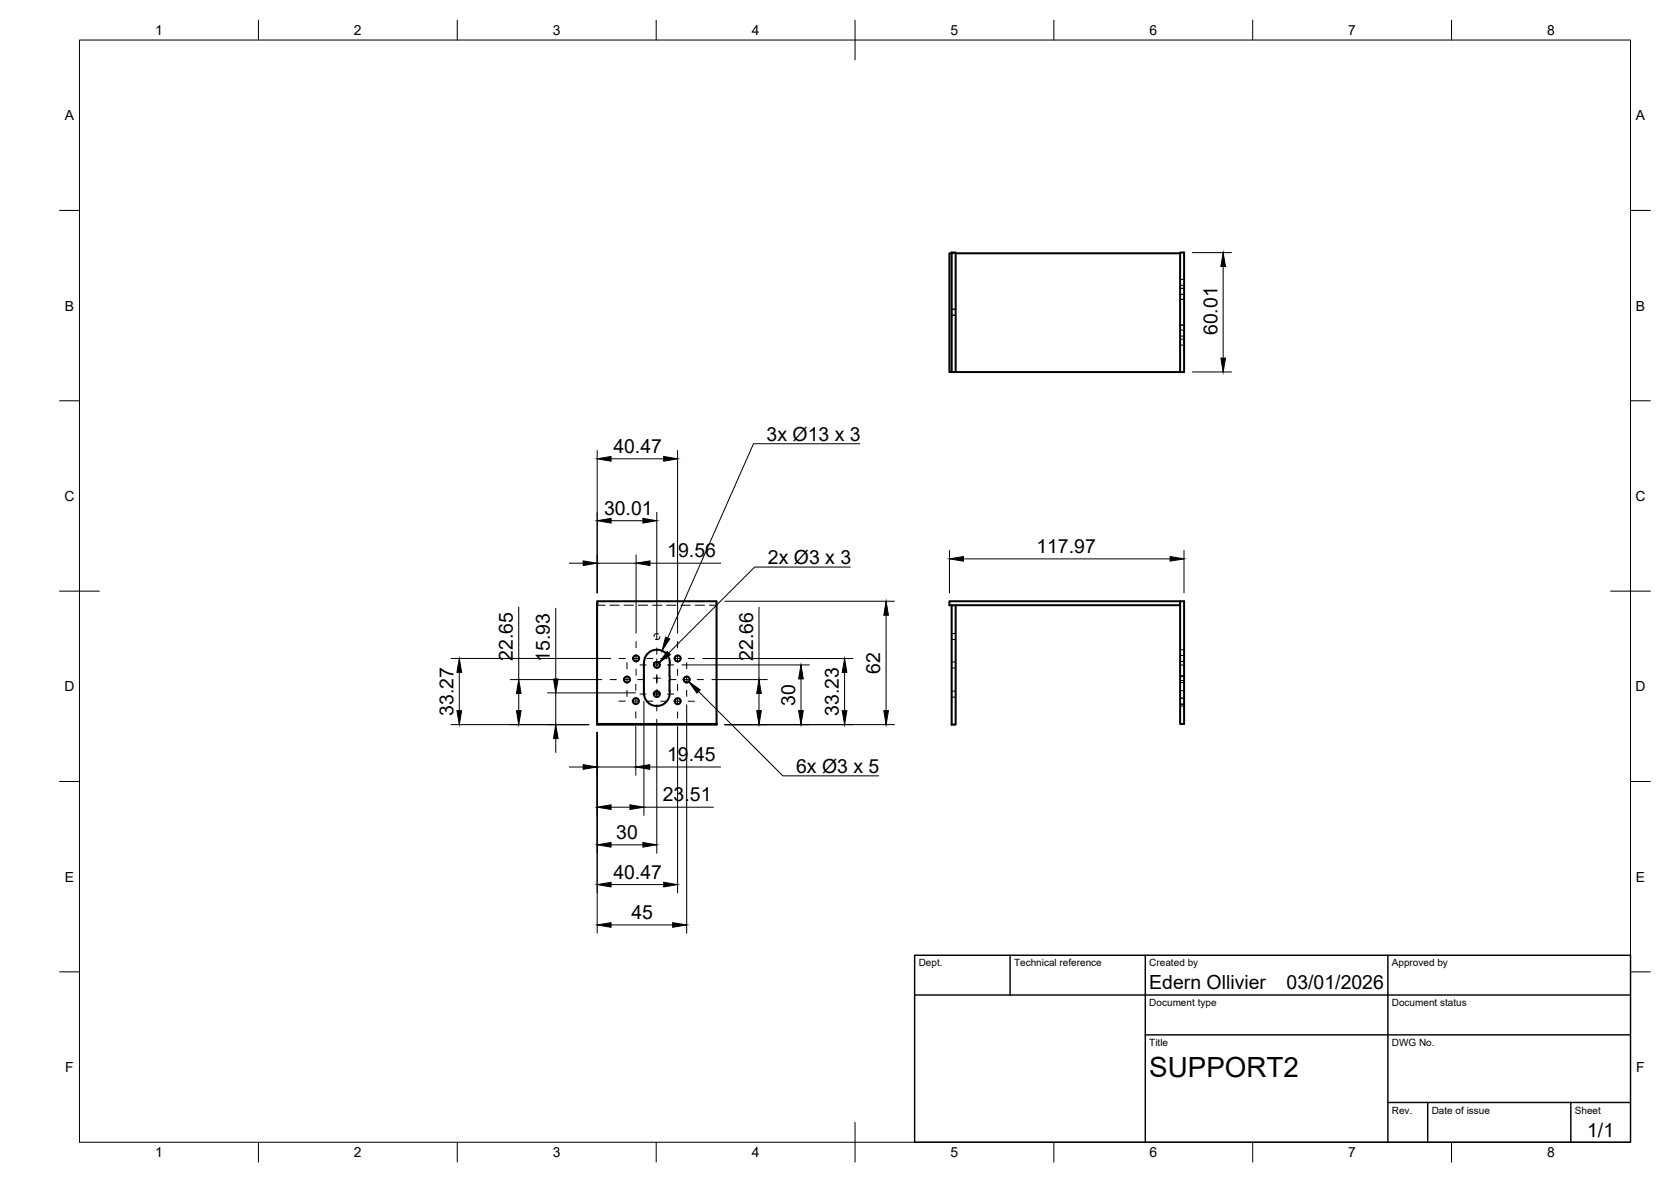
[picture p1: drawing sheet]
<svg xmlns="http://www.w3.org/2000/svg" width="420mm" height="297mm" viewBox="0 0 420 297" stroke-linecap="round" stroke-linejoin="round" font-family="sans-serif">
<!-- layer: Visible -->
<g fill="none" stroke="#000" stroke-width=".51">
<path d="M239.3 63.7h-.6v29.8h.6M239.3 63.5h1v30h-1zM240.3 63.7h56.4M296.7 63.5h1v30h-1zM240.3 93.5h56.4M150.1 151.1h30.1v30.8h-30.1zM239.3 152.1h1v30h-1zM240.3 152.1h56.4M296.7 151.1h1v30.8h-1zM296.7 151.1h-58v1h.6M162.7 164.4a3.2 3.2 0 0 1 3.9-.8 3.2 3.2 0 0 1 1.7 3.5v3.9a10.6 10.6 0 0 1-.1 4.4 3.2 3.2 0 0 1-3.7 2 3.2 3.2 0 0 1-2.6-3.3v-7.5a3.2 3.2 0 0 1 .8-2.2zM150.1 181.9v.2h30.1v-.2"/>
<circle cx="157.7" cy="170.8" r=".75"/>
<circle cx="159.9" cy="176.2" r=".75"/>
<circle cx="159.9" cy="165.5" r=".75"/>
<circle cx="165.2" cy="174.4" r=".75"/>
<circle cx="165.2" cy="167.1" r=".75"/>
<circle cx="170.4" cy="176.2" r=".75"/>
<circle cx="170.4" cy="165.5" r=".75"/>
<circle cx="172.7" cy="170.8" r=".75"/>
</g>
<!-- layer: Hidden -->
<g fill="none" stroke="#000" stroke-width=".25">
<path d="M239.3 63.7h1M239.3 77.8h1M239.3 79.3h1M239.3 79.2h1M240.3 77.7h-1h1M296.7 75.2h1M296.7 71.7h1M296.7 70.2h1M296.7 74h1M296.7 72.5h1M296.7 81.7h1M296.7 84.5h1"/>
<path d="M296.7 83h1M296.7 86.7h1M296.7 85.2h1M150.1 155.1v2.4M150.1 158.7v2.4M150.3 151.1v1M152.1 152.1h-2v1.8M153.3 152.1h2.4M156.9 152.1h2.4M160.5 152.1h2.4M164.1 152.1h2.3M165.6 159.3h-.1a.74 .74 0 0 0-1.1 .7"/>
<path d="M165.9 160a.75 .75 0 0 1-1.1 .6M167.6 152.1h2.4M171.2 152.1h2.4M174.8 152.1h2.4M178.4 152.1h1.8M239.3 159.2h1M150.1 162.2v2.4M150.1 165.8v2.4M150.1 169.4v2.4M150.1 173v2.4M150.1 176.5v2.4M239.3 160.7h1"/>
<path d="M239.3 175.2h1M239.3 173.7h1M239.3 166.4h1M239.3 167.9h1M296.7 169.8h1M296.7 167.1h1M296.7 173.6h1M296.7 171h1M296.7 171.5h1M296.7 170h1M296.7 176.9h1M296.7 175.4h1"/>
<path d="M296.7 175.5h1M296.7 166.2h1M296.7 164.7h1M296.7 177.4h1M296.7 163.3h1M150.1 180.1v1.8"/>
</g>
<!-- layer: BORDER -->
<g fill="none" stroke="#000" stroke-width=".25">
<path d="M20 10.1h390v276.9h-390zM65 5.1v5M115 5.1v5M165 5.1v5M215 5.1v10M265 5.1v5M315 5.1v5M365 5.1v5M15 52.9h5M410 52.9h5M15 100.7h5M410 100.7h5"/>
<path d="M15 148.6h10M405 148.6h10M15 196.4h5M410 196.4h5M15 244.2h5M410 244.2h5M65 287v5M115 287v5M165 287v5M215 282.1v9.9M265 287v5M315 287v5"/>
<path d="M365 287v5"/>
</g>
<!-- layer: TITLEBLOCK -->
<path d="M230 240.1h180v46.9h-180zM230 250h180M254 240.1v9.9M288 240.1v46.9M349 240.1v46.9M288 260.1h122M349 277.1h61M359 277.1v9.9M395 277.1v9.9" fill="none" stroke="#000" stroke-width=".36"/>
<!-- layer: Smart Centers -->
<g fill="none" stroke="#000" stroke-width=".25">
<path d="M153.4 170.8h1.6M155.6 176.2h1.6M155.7 165.5h1.5M156.8 170.8h1.7M157.6 166.5v1.6M157.6 169.9v1.8M157.6 173.4v1.6M159 176.2h1.8M159 165.5h1.8M159.9 171.9v1.6M159.9 175.3v1.8M159.9 178.9v1.5"/>
<path d="M159.9 161.2v1.6M159.9 164.6v1.8M159.9 168.1v1.6M160.3 170.8h1.6M160.9 167.1h1.6M160.9 174.4h1.6M162.6 176.2h1.5M162.6 165.5h1.6M164.3 174.2h1.8M164.3 166.5h1.8M164.3 170.4h1.8M164.3 167.1h1.8"/>
<path d="M164.3 174.4h1.8M165.1 162.8v1.6M165.1 165.6v2.4M165.1 169.5v2.2M165.1 173.3v2M165.1 177.1v1.6M166.1 165.5h1.6M166.1 176.2h1.6M167.8 167.1h1.6M167.8 174.4h1.6M168.4 170.8h1.6M169.5 165.5h1.8"/>
<path d="M169.5 176.2h1.8M170.4 161.2v1.6M170.4 164.6v1.8M170.4 168.2v1.5M170.4 172v1.6M170.4 175.3v1.8M170.4 178.9v1.6M171.7 170.8h1.8M172.7 166.5v1.6M172.7 169.9v1.8M172.7 173.4v1.6M173.1 165.5h1.5"/>
<path d="M173.1 176.2h1.5M175.3 170.8h1.6"/>
</g>
<!-- layer: FD_Dimensions -->
<g fill="none" stroke="#000" stroke-width=".25">
<path d="M299.8 63.5h9.9M307.6 67v23M299.8 93.5h9.9M150.2 113.2v35.8M153.6 115.3h13.3M170.4 113.2v45.9M153.6 130.9h8M159.9 139.4v19.7M165.1 128.8v31.9M238.7 138.3v10.7M297.7 138.3v10.7M130.4 152.6v18.2"/>
<path d="M139.7 152.9v17.7M143.2 141.5h3.4M150.2 141.5h9.7M163.4 141.5h17.8M182.2 151.1h42.7M190.8 152.6v18.2M222.8 154.6v24M242.2 140.4h52M113.4 165.5h40.2M115.5 169v9.6M128.3 170.8h23M130.4 174.3v4.3"/>
<path d="M137.6 174.1h22.2M139.7 174.1v8M161.9 176.2v28.7M171.5 167.1h32M172.7 177.1v57.4M176.7 165.5h37.8M179 170.8h13.9M190.8 174.3v4.3M201.4 170.6v8M212.4 169v9.6M113.4 182.1h34.7M139.7 185.6v3.5"/>
<path d="M143.2 192.8h3.4M150.2 184v50.5M150.2 192.8h9.7M159.9 182.5v12.3M163.4 192.8h17.8M165.1 180.8v33.6M170.4 182.6v41.8M182.2 182.1h42.7M153.6 212.3h8M153.6 202.8h4.8M161.9 202.8h17.5M153.6 232.4h15.5"/>
<path d="M153.6 222.3h13.3"/>
</g>
<g fill="#000" stroke="#000" stroke-width=".25">
<path d="M307.6 63.5l.5 3.5h-1.1zM307 90h1.1l-.5 3.5zM150.2 115.3l3.4-.6v1.2zM166.9 114.7l3.5 .6-3.5 .6zM150.2 130.9l3.4-.6v1.2zM161.6 130.3l3.5 .6-3.5 .6zM238.7 140.4l3.5-.5v1.1zM294.2 139.9l3.5 .5-3.5 .6zM146.6 141l3.6 .5-3.6 .6zM159.9 141.5l3.5-.5v1.1zM222.8 151.1l.6 3.5h-1.2zM114.9 178.6h1.2l-.6 3.5z"/>
<path d="M115.5 165.5l.6 3.5h-1.2zM129.9 178.6h1.1l-.6 3.5zM130.4 170.8l.6 3.5h-1.1zM139.2 170.6h1.1l-.6 3.5zM190.3 178.6h1.1l-.6 3.5zM190.8 170.8l.6 3.5h-1.1zM200.8 178.6h1.2l-.6 3.5zM201.4 167.1l.6 3.5h-1.2zM211.8 178.6h1.1l-.5 3.5zM212.4 165.5l.5 3.5h-1.1zM222.2 178.6h1.2l-.6 3.5zM139.7 182.1l.6 3.5h-1.1z"/>
<path d="M146.6 192.2l3.6 .6-3.6 .5zM159.9 192.8l3.5-.6v1.1zM150.2 212.3l3.4-.6v1.2zM150.2 202.8l3.4-.5v1.1zM158.4 202.3l3.5 .5-3.5 .6zM161.6 211.7l3.5 .6-3.5 .6zM150.2 232.4l3.4-.5v1.1zM150.2 222.3l3.4-.6v1.2zM166.9 221.7l3.5 .6-3.5 .6zM169.1 231.9l3.6 .5-3.6 .6z"/>
</g>
<!-- layer: Hole Notes -->
<path d="M167.3 160.1l1.1 .5-1.9 2.9zM167.7 163.7l.9 .8-2.9 2.1zM173.2 171.3l2.9 2.1-.9 .8z" fill="#000" stroke="#000" stroke-width=".25"/>
<path d="M216.2 111.5h-26.7l-21.6 48.8M213.8 142.5h-24l-21.7 21.6M175.7 173.8l21.1 21.2h24.1" fill="none" stroke="#000" stroke-width=".25"/>
<text font-size="7" x="289" y="270.6">SUPPORT2</text>
<g font-size="4.9">
<text x="306.1" y="84.2" transform="rotate(-90 306.1 84.2)">60.01</text>
<text x="154.2" y="113.8">40.47</text>
<text x="192.8" y="110.8">3x Ø13 x 3</text>
<text x="151.9" y="129.4">30.01</text>
<text x="167.8" y="140.1">19.56</text>
<text x="193.1" y="141.8">2x Ø3 x 3</text>
<text x="260.6" y="139">117.97</text>
<text x="129" y="166" transform="rotate(-90 129 166)">22.65</text>
<text x="138.3" y="166.3" transform="rotate(-90 138.3 166.3)">15.93</text>
<text x="189.4" y="166" transform="rotate(-90 189.4 166)">22.66</text>
<text x="221.3" y="169.3" transform="rotate(-90 221.3 169.3)">62</text>
<text x="114" y="179.9" transform="rotate(-90 114 179.9)">33.27</text>
<text x="199.9" y="177.3" transform="rotate(-90 199.9 177.3)">30</text>
<text x="210.9" y="179.9" transform="rotate(-90 210.9 179.9)">33.23</text>
<text x="167.7" y="191.3">19.45</text>
<text x="200.2" y="194.3">6x Ø3 x 5</text>
<text x="166.7" y="201.4">23.51</text>
<text x="154.9" y="210.8">30</text>
<text x="154.2" y="220.8">40.47</text>
<text x="158.7" y="231">45</text>
<text x="289" y="248.5">Edern Ollivier</text>
<text x="323.5" y="248.5">03/01/2026</text>
<text x="399.1" y="285.7">1/1</text>
</g>
<g font-size="3.5">
<text x="39" y="8.8">1</text>
<text x="89" y="8.8">2</text>
<text x="139" y="8.8">3</text>
<text x="189" y="8.8">4</text>
<text x="239" y="8.8">5</text>
<text x="289" y="8.8">6</text>
<text x="339" y="8.8">7</text>
<text x="389" y="8.8">8</text>
<text x="16.3" y="30.2">A</text>
<text x="411.3" y="30.2">A</text>
<text x="16.3" y="78">B</text>
<text x="411.3" y="78">B</text>
<text x="16.2" y="125.9">C</text>
<text x="411.2" y="125.9">C</text>
<text x="16.2" y="173.7">D</text>
<text x="411.2" y="173.7">D</text>
<text x="16.3" y="221.6">E</text>
<text x="411.3" y="221.6">E</text>
<text x="16.4" y="269.4">F</text>
<text x="411.4" y="269.4">F</text>
<text x="39" y="290.8">1</text>
<text x="89" y="290.8">2</text>
<text x="139" y="290.8">3</text>
<text x="189" y="290.8">4</text>
<text x="239" y="290.8">5</text>
<text x="289" y="290.8">6</text>
<text x="339" y="290.8">7</text>
<text x="389" y="290.8">8</text>
</g>
<g font-size="2.5">
<text x="231" y="242.9">Dept.</text>
<text x="255" y="242.9">Technical reference</text>
<text x="289" y="242.9">Created by</text>
<text x="350" y="242.9">Approved by</text>
<text x="289" y="252.8">Document type</text>
<text x="350" y="252.8">Document status</text>
<text x="289" y="262.9">Title</text>
<text x="350" y="262.9">DWG No.</text>
<text x="350" y="279.9">Rev.</text>
<text x="360" y="279.9">Date of issue</text>
<text x="396" y="279.9">Sheet</text>
</g>
</svg>
